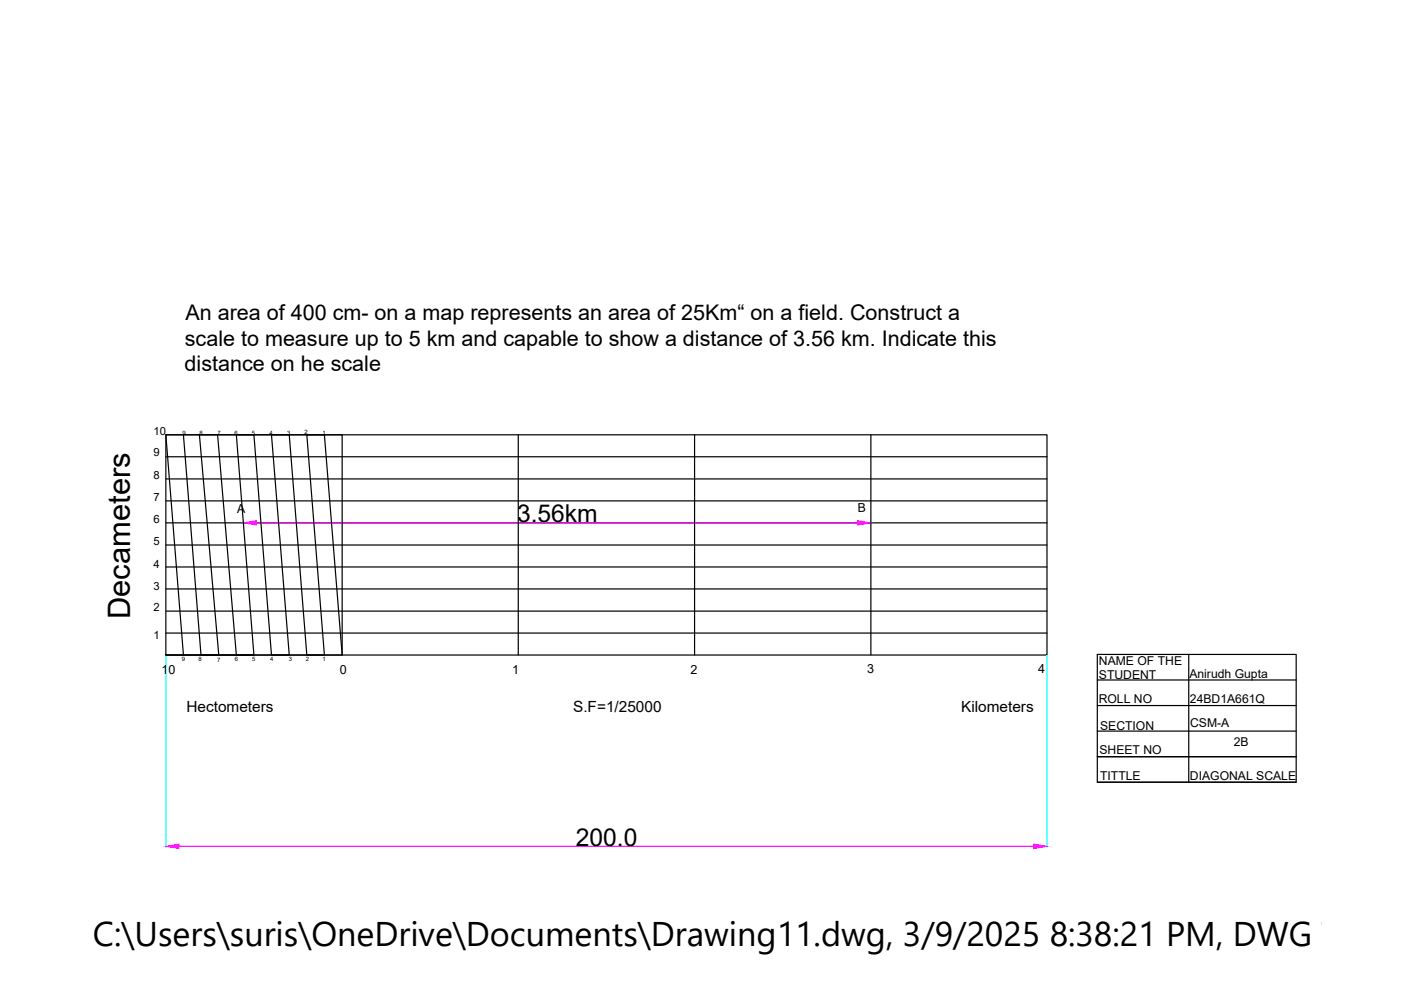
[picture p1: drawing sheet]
<svg xmlns="http://www.w3.org/2000/svg" width="297mm" height="210mm" viewBox="0 0 297 210" stroke-linecap="round" stroke-linejoin="round" font-family="sans-serif">
<!-- layer: 0 -->
<g fill="none" stroke="#000" stroke-width=".25">
<path d="M35.2 92.2h186.8v46.7h-186.8zM35.2 96.8h186.8M38.9 92.2l3.7 46.7h3.8l-4.1-46.8h3.8l4 46.8h3.7l-3.7-46.7h3.7l3.8 46.7h3.7l-3.7-46.7h3.7l3.8 46.7h3.7l-3.7-46.7h3.7l3.7 46.7M109.9 92.2v46.7M147.3 92.2v46.7M184.6 92.2v46.7M35.2 101.5h186.8M35.2 106.2h186.8M35.2 110.9h186.8M35.2 115.6h186.8M35.2 138.9h37.3v-46.7h-37.3l3.7 46.7M35.2 120.2h186.8"/>
<path d="M35.2 124.9h186.8M35.2 129.6h186.8M35.2 134.2h186.8M35.2 138.9h18.6M232.6 138.8h42.2v27h-42.2zM252 138.8v27M232.6 155h42.2M232.6 149.6h42.2M232.6 144.2h42.2M232.6 165.8h42.2M274.8 160.4h-42.2h42.2"/>
</g>
<path d="M51.6 110.7v.1M184.6 110.7v.1M35.2 139v40.6M222 139v40.6" fill="none" stroke="#0ff" stroke-width=".25"/>
<path d="M54.4 110.9h127.4M38 179.4h181.2" fill="none" stroke="#f0f" stroke-width=".25"/>
<g fill="#f0f" stroke="#f0f" stroke-width=".21">
<path d="M35.2 179.4l2.8-.4v.9z"/>
<path d="M219.2 179l2.8 .4-2.8 .5z"/>
<path d="M51.6 110.9l2.8-.5v.9z"/>
<path d="M181.8 110.4l2.8 .5-2.8 .4z"/>
</g>
<text font-size="7.3" x="19.7" y="200.6">C:\Users\suris\OneDrive\Documents\Drawing11.dwg, 3/9/2025 8:38:21 PM, DWG To PD</text>
<text font-size="6.6" x="27.6" y="131.3" transform="rotate(-90 27.6 131.3)">Decameters</text>
<g font-size="5.2">
<text x="109.6" y="110.7">3.56km</text>
<text x="122.1" y="179.3">200.0</text>
</g>
<g font-size="4.6">
<text x="39.3" y="67.8">An area of 400 cm- on a map represents an area of 25Km“ on a field. Construct a</text>
<text x="39.2" y="73.3">scale to measure up to 5 km and capable to show a distance of 3.56 km. Indicate this</text>
<text x="39.1" y="78.7">distance on he scale</text>
</g>
<g font-size="3.3">
<text x="39.5" y="151">Hectometers</text>
<text x="121.5" y="151">S.F=1/25000</text>
<text x="203.8" y="151">Kilometers</text>
</g>
<g font-size="2.7">
<text x="34.2" y="142.9">10</text>
<text x="72" y="142.9">0</text>
<text x="108.6" y="142.9">1</text>
<text x="146.4" y="142.8">2</text>
<text x="183.8" y="142.8">3</text>
<text x="220.1" y="142.7">4</text>
</g>
<g font-size="2.6">
<text x="50.3" y="108.8" transform="rotate(-1 50.3 108.8)">A</text>
<text x="181.9" y="108.6" transform="rotate(-1 181.9 108.6)">B</text>
<text x="233" y="141">NAME OF THE</text>
<text x="233" y="144">STUDENT</text>
<text x="252.2" y="143.7">Anirudh Gupta</text>
<text x="232.9" y="149.1">ROLL NO</text>
<text x="252.3" y="149.1">24BD1A661Q</text>
<text x="233.2" y="154.8">SECTION</text>
<text x="252.3" y="154.2">CSM-A</text>
<text x="233.1" y="159.8">SHEET NO</text>
<text x="261.6" y="158.1">2B</text>
<text x="233.2" y="165.3">TITTLE</text>
<text x="252.3" y="165.4">DIAGONAL SCALE</text>
</g>
<g font-size="2.4">
<text x="32.5" y="92.3">10</text>
<text x="32.5" y="101.5">8</text>
<text x="32.5" y="96.8">9</text>
<text x="32.5" y="106.3">7</text>
<text x="32.5" y="111">6</text>
<text x="32.5" y="115.6">5</text>
<text x="32.5" y="125">3</text>
<text x="32.5" y="120.3">4</text>
<text x="32.5" y="129.6">2</text>
<text x="32.5" y="135.5">1</text>
</g>
<g font-size="1.3">
<text x="38.7" y="92.1">9</text>
<text x="42.3" y="92.1">8</text>
<text x="46.1" y="92.1">7</text>
<text x="49.7" y="92.1">6</text>
<text x="53.4" y="92.1">5</text>
<text x="57.1" y="92.1">4</text>
<text x="60.9" y="92.1">3</text>
<text x="64.5" y="92.1">2</text>
<text x="68.4" y="92.1">1</text>
<text x="38.6" y="140.1">9</text>
<text x="42.1" y="140.1">8</text>
<text x="46" y="140.4">7</text>
<text x="49.8" y="140.1">6</text>
<text x="53.5" y="140.1">5</text>
<text x="57.3" y="140.1">4</text>
<text x="61.2" y="140.1">3</text>
<text x="64.8" y="140.1">2</text>
<text x="68.4" y="140.1">1</text>
</g>
</svg>
